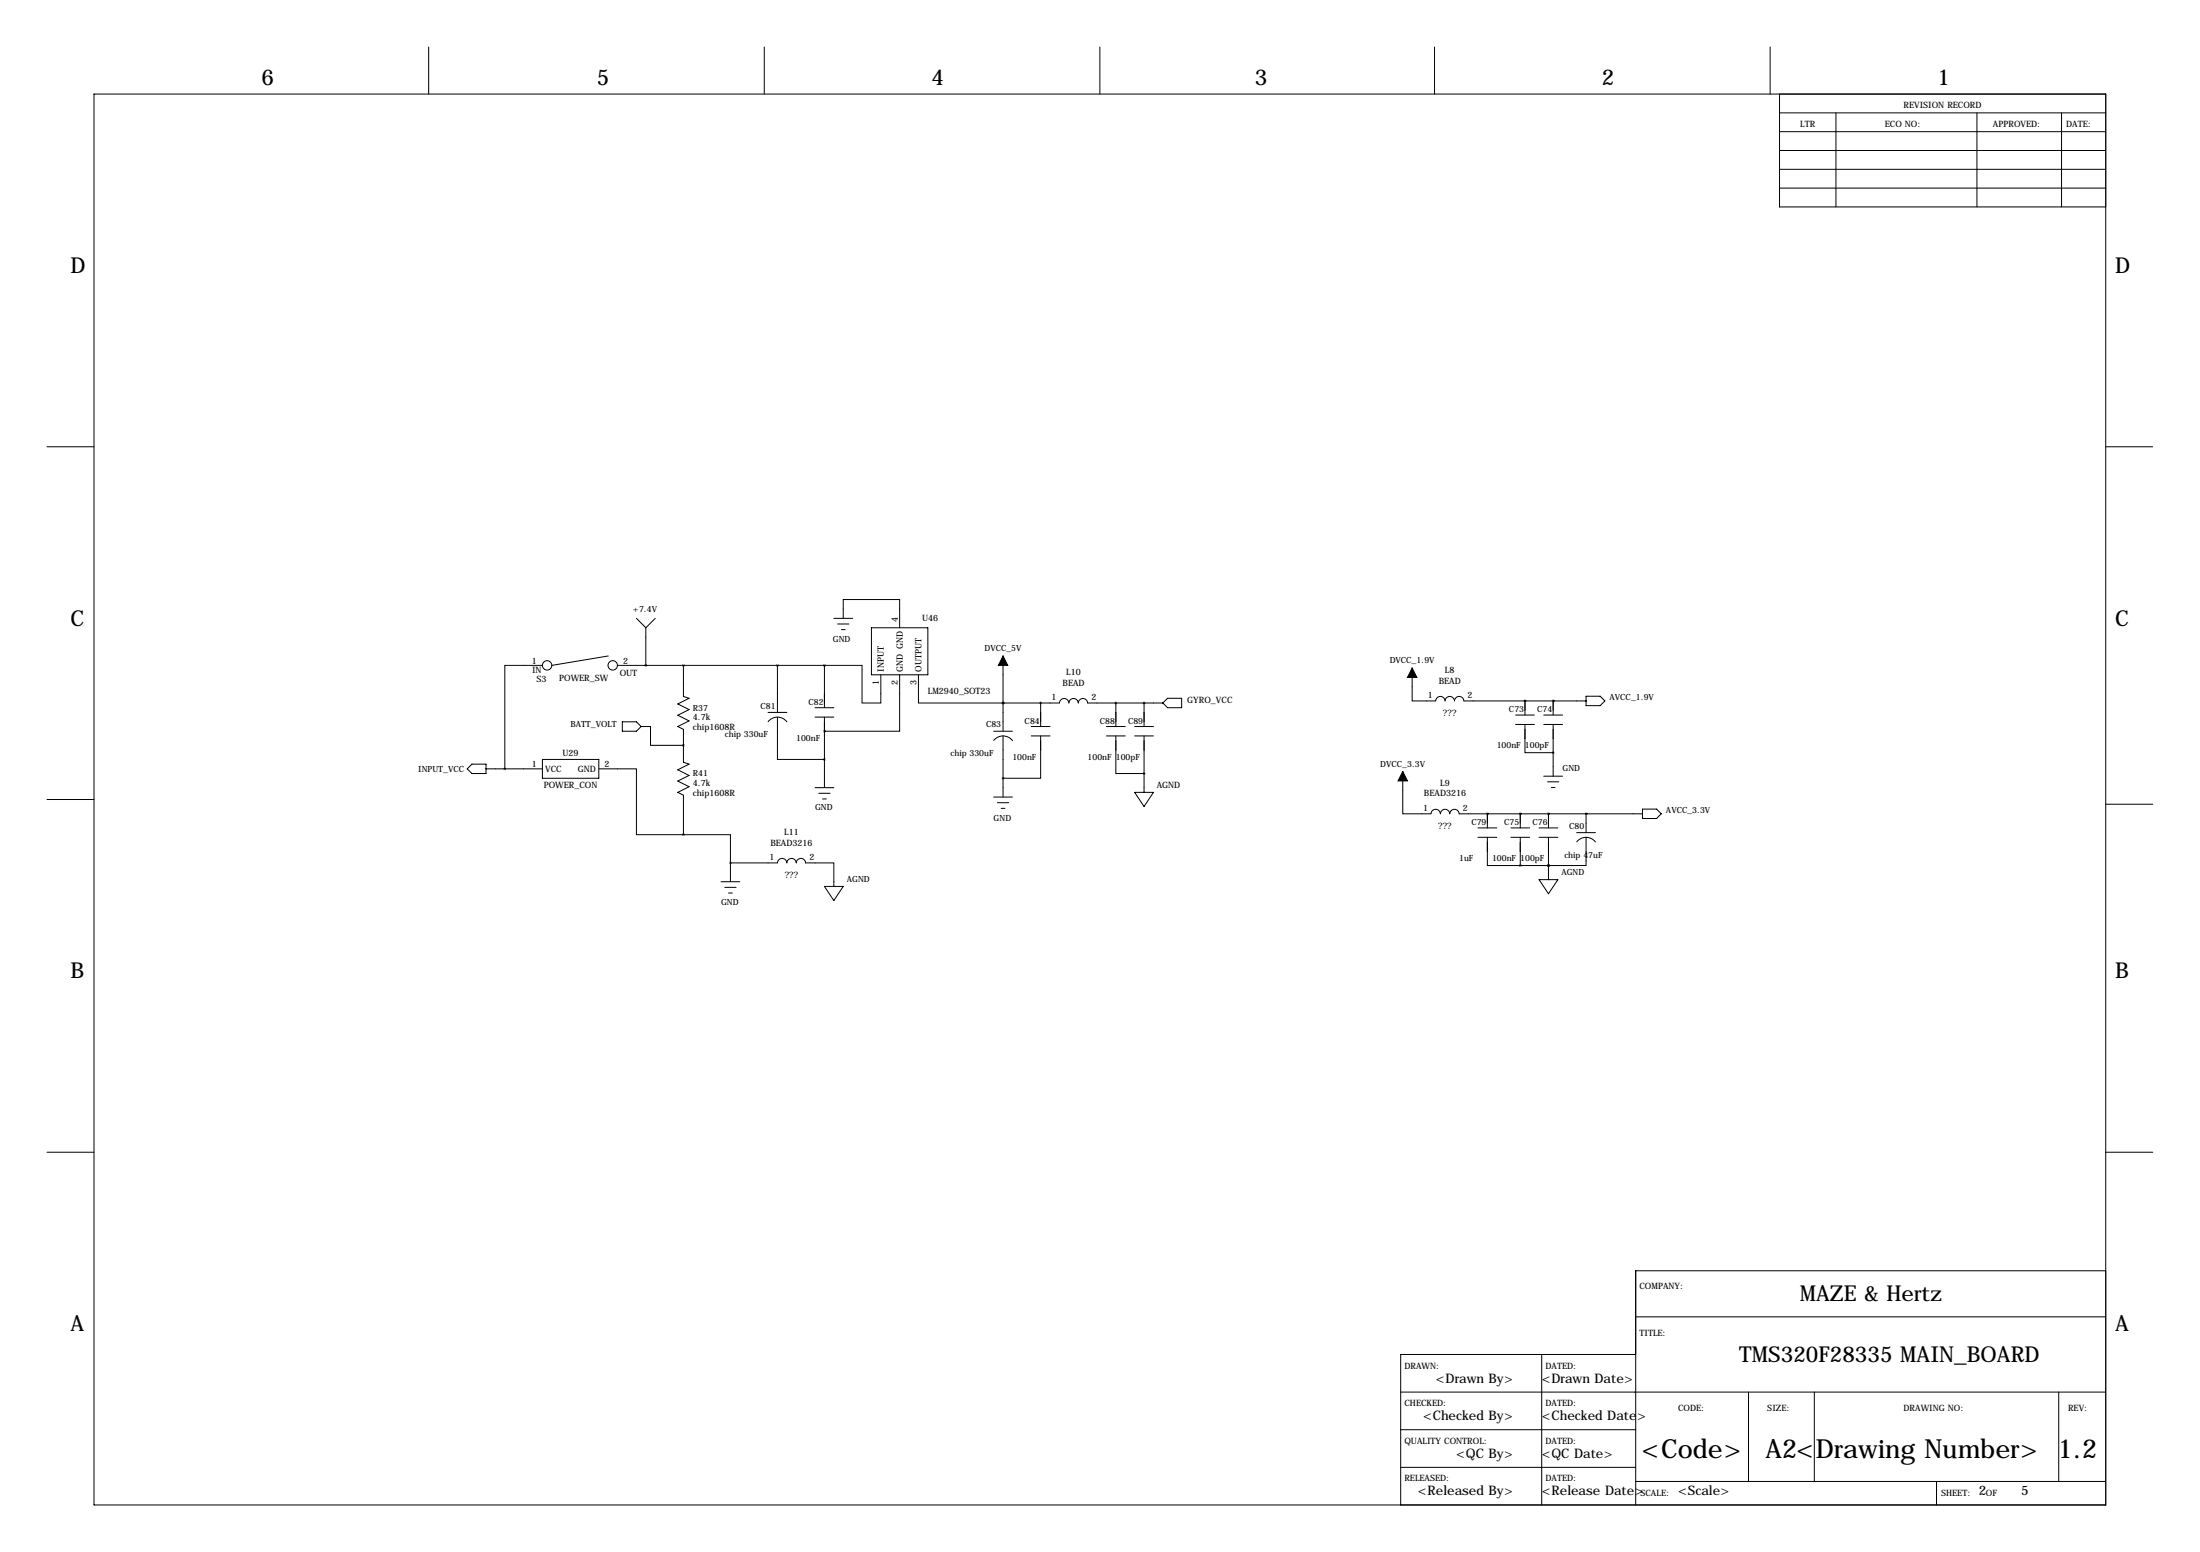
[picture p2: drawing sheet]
<svg xmlns="http://www.w3.org/2000/svg" width="594mm" height="419mm" viewBox="0 0 594 419" stroke-linecap="round" stroke-linejoin="round" font-family="sans-serif">
<g fill="none" stroke="#000" stroke-width=".27">
<path d="M115.8 12.7v12.7M206.5 12.7v12.7M297.2 12.7v12.7M387.6 12.7v12.7M478.3 12.7v12.7M25.4 25.4h543.6v381h-543.6zM480.8 25.4v30.5h88.2M480.8 30.5h88.2M480.8 35.6h88.2M496.1 30.5v25.4M534.2 30.5v25.4M557 30.5v25.4"/>
<path d="M480.8 40.6h88.2M480.8 45.7h88.2M480.8 50.8h88.2M12.7 120.6h12.7M569 120.6h12.7M146.6 179.7h-10.2v27.9M164.3 177.1l-15.2 2.6M166.9 179.7h55.9M172 167l2.5 2.5M174.5 169.5v10.2M177 167l-2.5 2.5M184.7 179.7v8.4l1.5 .5-3.1 1.5 3.1 1.5-3.1 1.5 3.1 1.6-3.1 1.5 1.6 .8v8.8l1.5 .5-3.1 1.6 3.1 1.5-3.1 1.5 3.1 1.5-3.1 1.6 1.6 .7v10.7"/>
<path d="M210.1 179.7v12.7M222.8 179.7h10.1v10.1h5.1v-7.6M222.8 179.7v11.4M225.3 167h5.1M226.3 168.5h3.1M227.3 170h1M227.8 167v-5.1h15.3v7.6M235.5 169.5h15.2v12.7h-15.2zM271 177.1v20.4M168.1 194.9h3.9l1.2 1.3-1.2 1.3h-3.9zM173.2 196.2h2.6v5.1h8.9M207.5 192.4h5.1"/>
<path d="M207.5 194.9a3.2 3.2 0 0 1 5.1 0M210.1 193.6v11.5h12.7M220.2 191.1h5.1M220.2 193.6h5.1M222.8 197.5h.1M222.8 193.6v19.1M243.1 182.2v15.3h-20.3M248.2 182.2v7.6h22.8M268.5 197.5h5.1M268.5 200a3.2 3.2 0 0 1 5.1 0M271 189.8h15.3a1.27 1.27 0 0 1 1.2-1.2 1.27 1.27 0 0 1 1.3 1.2 1.27 1.27 0 0 1 1.3-1.2 1.27 1.27 0 0 1 1.2 1.2 1.27 1.27 0 0 1 1.3-1.2 1.27 1.27 0 0 1 1.3 1.2h20.3M271 189.8h.1"/>
<path d="M271 198.7v16.5M278.6 196.2h5.1M278.6 198.7h5.1M281.2 198.7v11.5h-10.2M281.2 189.8v6.4M299 196.2h5M299 198.7h5M301.5 198.7v10.2h7.6M301.5 189.8v6.4M306.6 196.2h5.1M306.6 198.7h5.1M309.1 189.8v6.4"/>
<path d="M309.1 198.7v15.3M315.5 188.6h3.8v2.5h-3.8l-1.3-1.3zM381.6 180.4v8.9h6.3a1.27 1.27 0 0 1 1.3-1.2 1.27 1.27 0 0 1 1.2 1.2 1.27 1.27 0 0 1 1.3-1.2 1.27 1.27 0 0 1 1.3 1.2 1.27 1.27 0 0 1 1.3-1.2 1.27 1.27 0 0 1 1.2 1.2h33M409.5 193.1h5.1M409.5 195.6h5.1M412 189.3h.1M412 195.6v7.7h7.7M412 189.3v3.8M417.1 193.1h5.1M417.1 195.6h5.1M419.7 189.3h.1M419.7 189.3v3.8"/>
<path d="M419.7 195.6v14M428.5 188h3.9l1.2 1.3-1.2 1.3h-3.9zM12.7 215.9h12.7M127.5 206.3h3.8v2.6h-3.8l-1.3-1.3zM131.3 207.6h15.3M146.6 205.1h15.2v5.1h-15.2zM161.8 207.6h10.2v17.8h12.7M220.2 212.7h5.1M221.2 214.2h3.1M222.2 215.7h1.1M268.5 215.2h5.1M269.5 216.8h3"/>
<path d="M270.5 218.3h1M306.6 214h5.1l-2.6 3.8zM379 208.3v11.5l7.6-.1a1.27 1.27 0 0 1 1.3-1.2 1.27 1.27 0 0 1 1.3 1.3 1.27 1.27 0 0 1 1.2-1.3 1.27 1.27 0 0 1 1.3 1.3 1.27 1.27 0 0 1 1.3-1.3 1.27 1.27 0 0 1 1.3 1.3h49.5M401.9 219.8h.1M401.9 219.8v3.8M410.8 219.8h.1M410.8 219.8v3.8M417.1 209.6h5.1M418.1 211.1h3.1M418.4 219.8h.1M418.4 219.8v3.8M419.2 212.6h1"/>
<path d="M428.5 219.8h.1M428.5 219.8v5M443.8 218.5h3.8l1.3 1.3-1.3 1.2h-3.8zM569 217.2h12.7M184.7 225.4h12.7v7.6M194.8 238.1h5.1M195.8 239.6h3.1M197.4 233h12.7M197.4 233v5.1M210.1 233a1.27 1.27 0 0 1 1.2-1.2 1.27 1.27 0 0 1 1.3 1.2M212.6 233a1.27 1.27 0 0 1 1.3-1.2 1.27 1.27 0 0 1 1.2 1.2M215.1 233a1.27 1.27 0 0 1 1.3-1.2 1.27 1.27 0 0 1 1.3 1.2h7.6v6.4"/>
<path d="M222.8 239.4h5l-2.5 3.8zM399.3 223.6h5.1M399.3 226.1h5.1M401.9 226.1v7.6h8.9M408.2 223.6h5.1M408.2 226.1h5.1M410.8 226.1v7.6M410.8 233.7h7.6M415.8 223.6h5.1M415.8 226.1h5.1M415.8 237.5h5.1l-2.5 3.9zM418.4 233.7h.1"/>
<path d="M418.4 226.1v11.4M426 224.8h5.1M426 227.3a3.2 3.2 0 0 1 5.1 .1M428.5 226.1v7.6h-10.1M196.8 241.1h1.1M12.7 311.1h12.7M569 311.1h12.7M442 355.6h127M569 343.2h-127v63.2M378.5 375.9h190.5M416.6 365.8v40.6M442 365.8h-63.5v40.6"/>
<path d="M472.4 375.9v24.1M490.2 375.9v24.1M556.3 375.9v24.1M378.5 386.1h63.5M378.5 396.2h63.5M442 400h127M523.2 400v6.4"/>
<circle cx="147.8" cy="179.7" r="1.27"/>
<circle cx="165.6" cy="179.7" r="1.27"/>
</g>
<path d="M271 177.1l1.3 2.6h-2.6zM381.6 180.4l1.2 2.5h-2.5zM379 208.3l1.3 2.6h-2.6z" fill="#000" stroke="#000" stroke-width=".27"/>
<path d="M412 189.3a.05 .05 0 0 0 .1 0 .05 .05 0 0 0-.1 0zM419.6 189.3a.05 .05 0 0 0 .1 0 .05 .05 0 0 0-.1 0zM419.6 203.3a.05 .05 0 0 0 .1 0 .05 .05 0 0 0-.1 0zM410.7 219.8a.05 .05 0 0 0 .1 0 .05 .05 0 0 0-.1 0zM410.7 233.7a.05 .05 0 0 0 .1 0 .05 .05 0 0 0-.1 0zM428.5 219.8a.05 .05 0 0 0 .1 0 .05 .05 0 0 0-.1 0zM210 179.7a.05 .05 0 0 0 .1 0 .05 .05 0 0 0-.1 0zM222.7 179.7a.05 .05 0 0 0 .1 0 .05 .05 0 0 0-.1 0zM222.7 197.5a.05 .05 0 0 0 .1 0 .05 .05 0 0 0-.1 0zM222.7 205.1a.05 .05 0 0 0 .1 0 .05 .05 0 0 0-.1 0zM197.3 233a.05 .05 0 0 0 .1 0 .05 .05 0 0 0-.1 0zM184.6 179.7a.05 .05 0 0 0 .1 0 .05 .05 0 0 0-.1 0zM184.6 225.4a.05 .05 0 0 0 .1 0 .05 .05 0 0 0-.1 0zM184.6 201.3a.05 .05 0 0 0 .1 0 .05 .05 0 0 0-.1 0z" fill="#000" stroke="#000" stroke-width=".63"/>
<g font-size="7.1">
<text x="443.5" y="393.7">&lt;Code&gt;</text>
<text x="477.1" y="393.7">A2&lt;Drawing Number&gt;</text>
<text x="556" y="393.7">1.2</text>
</g>
<g font-size="5.9">
<text x="70.6" y="22.9">6</text>
<text x="161.3" y="22.9">5</text>
<text x="251.7" y="22.9">4</text>
<text x="339.1" y="22.9">3</text>
<text x="432.8" y="22.9">2</text>
<text x="523.5" y="22.9">1</text>
<text x="19" y="73.7">D</text>
<text x="571.5" y="73.7">D</text>
<text x="19" y="168.9">C</text>
<text x="571.5" y="168.9">C</text>
<text x="19" y="264.2">B</text>
<text x="571.5" y="264.2">B</text>
<text x="486.3" y="351.3">MAZE &amp; Hertz</text>
<text x="19" y="359.4">A</text>
<text x="571.5" y="359.4">A</text>
<text x="470" y="367.8">TMS320F28335 MAIN_BOARD</text>
</g>
<g font-size="3.6">
<text x="387.9" y="373.4">&lt;Drawn By&gt;</text>
<text x="416.6" y="373.4">&lt;Drawn Date&gt;</text>
<text x="384.5" y="383.5">&lt;Checked By&gt;</text>
<text x="416.6" y="383.5">&lt;Checked Date&gt;</text>
<text x="393.5" y="393.7">&lt;QC By&gt;</text>
<text x="416.6" y="393.7">&lt;QC Date&gt;</text>
<text x="383.1" y="403.8">&lt;Released By&gt;</text>
<text x="416.6" y="403.8">&lt;Release Date&gt;</text>
<text x="453.4" y="403.8">&lt;Scale&gt;</text>
<text x="534.7" y="403.8">2</text>
<text x="546.1" y="403.8">5</text>
</g>
<g font-size="2.4">
<text x="514.4" y="29.2">REVISION RECORD</text>
<text x="486.4" y="34.3">LTR</text>
<text x="509.3" y="34.3">ECO NO:</text>
<text x="538.5" y="34.3">APPROVED:</text>
<text x="558.3" y="34.3">DATE:</text>
<text x="242.6" y="168" transform="rotate(-90 242.6 168)">4</text>
<text x="249.2" y="167.7">U46</text>
<text x="143.7" y="179.2">1</text>
<text x="168.4" y="179.2">2</text>
<text x="143.8" y="181.8">IN</text>
<text x="144.9" y="184.3">S3</text>
<text x="151.1" y="183.9">POWER_SW</text>
<text x="167.5" y="182.5">OUT</text>
<text x="237.5" y="185.1" transform="rotate(-90 237.5 185.1)">1</text>
<text x="238.8" y="181.5" transform="rotate(-90 238.8 181.5)">INPUT</text>
<text x="242.6" y="185.1" transform="rotate(-90 242.6 185.1)">2</text>
<text x="243.9" y="181.5" transform="rotate(-90 243.9 181.5)">GND GND</text>
<text x="247.7" y="185.1" transform="rotate(-90 247.7 185.1)">3</text>
<text x="249" y="181.5" transform="rotate(-90 249 181.5)">OUTPUT</text>
<text x="287.1" y="185.2">BEAD</text>
<text x="288.1" y="182.2">L10</text>
<text x="388.7" y="184.6">BEAD</text>
<text x="390.4" y="181.7">L8</text>
<text x="250.7" y="187.4">LM2940_SOT23</text>
<text x="284.1" y="189.1">1</text>
<text x="294.9" y="189.1">2</text>
<text x="320.8" y="189.8">GYRO_VCC</text>
<text x="385.8" y="188.5">1</text>
<text x="396.5" y="188.5">2</text>
<text x="187.2" y="194.5">4.7k</text>
<text x="187.2" y="197.1">chip1608R</text>
<text x="389.9" y="193.5">???</text>
<text x="143.7" y="207.1">1</text>
<text x="147.3" y="208.5">VCC</text>
<text x="152" y="204.1">U29</text>
<text x="156.1" y="208.5">GND</text>
<text x="163.3" y="207.1">2</text>
<text x="146.9" y="212.8">POWER_CON</text>
<text x="187.2" y="212.3">4.7k</text>
<text x="187.2" y="214.9">chip1608R</text>
<text x="312.5" y="212.7">AGND</text>
<text x="384.7" y="215.1">BEAD3216</text>
<text x="389.2" y="212.1">L9</text>
<text x="384.5" y="219">1</text>
<text x="395.3" y="219">2</text>
<text x="211.9" y="225.4">L11</text>
<text x="388.6" y="224">???</text>
<text x="207.9" y="232.3">1</text>
<text x="208.2" y="228.3">BEAD3216</text>
<text x="218.7" y="232.3">2</text>
<text x="212" y="237.2">???</text>
<text x="443" y="348">COMPANY:</text>
<text x="443" y="360.7">TITLE:</text>
<text x="379.5" y="369.6">DRAWN:</text>
<text x="417.6" y="369.6">DATED:</text>
<text x="379.5" y="379.7">CHECKED:</text>
<text x="417.6" y="379.7">DATED:</text>
<text x="453.4" y="381">CODE:</text>
<text x="477.5" y="381">SIZE:</text>
<text x="514.4" y="381">DRAWING NO:</text>
<text x="558.8" y="381">REV:</text>
<text x="379.5" y="389.9">QUALITY CONTROL:</text>
<text x="417.6" y="389.9">DATED:</text>
<text x="379.5" y="400">RELEASED:</text>
<text x="417.6" y="400">DATED:</text>
<text x="443.2" y="403.9">SCALE:</text>
<text x="524.5" y="403.9">SHEET:</text>
<text x="536.6" y="403.9">OF</text>
</g>
<g font-size="2.3">
<text x="170.9" y="165.4">+7.4V</text>
<text x="225" y="173.3">GND</text>
<text x="266" y="175.9">DVCC_5V</text>
<text x="375.5" y="179.1">DVCC_1.9V</text>
<text x="187.2" y="191.9">R37</text>
<text x="205.5" y="191.4">C81</text>
<text x="218.4" y="190.3">C82</text>
<text x="434.9" y="189">AVCC_1.9V</text>
<text x="154.1" y="196.2">BATT_VOLT</text>
<text x="266.4" y="196.4">C83</text>
<text x="276.9" y="195.4">C84</text>
<text x="297.2" y="195.4">C88</text>
<text x="304.8" y="195.4">C89</text>
<text x="407.7" y="192.3">C73</text>
<text x="415.3" y="192.3">C74</text>
<text x="195.9" y="199.1">chip 330uF</text>
<text x="215.1" y="200.1">100nF</text>
<text x="404.4" y="202.1">100nF</text>
<text x="412" y="202.1">100pF</text>
<text x="113" y="208.4">INPUT_VCC</text>
<text x="187.2" y="209.7">R41</text>
<text x="256.8" y="204.2">chip 330uF</text>
<text x="273.6" y="205.2">100nF</text>
<text x="293.9" y="205.2">100nF</text>
<text x="301.5" y="205.2">100pF</text>
<text x="373" y="207.1">DVCC_3.3V</text>
<text x="422.2" y="208.3">GND</text>
<text x="220.2" y="218.8">GND</text>
<text x="268.5" y="221.6">GND</text>
<text x="450.1" y="219.5">AVCC_3.3V</text>
<text x="397.6" y="222.8">C79</text>
<text x="406.5" y="222.8">C75</text>
<text x="414.1" y="222.8">C76</text>
<text x="424" y="223.8">C80</text>
<text x="394.3" y="232.5">1uF</text>
<text x="403.1" y="232.5">100nF</text>
<text x="410.8" y="232.5">100pF</text>
<text x="422.7" y="231.7">chip 47uF</text>
<text x="228.8" y="238.1">AGND</text>
<text x="421.9" y="236.3">AGND</text>
<text x="194.8" y="244.4">GND</text>
</g>
</svg>
